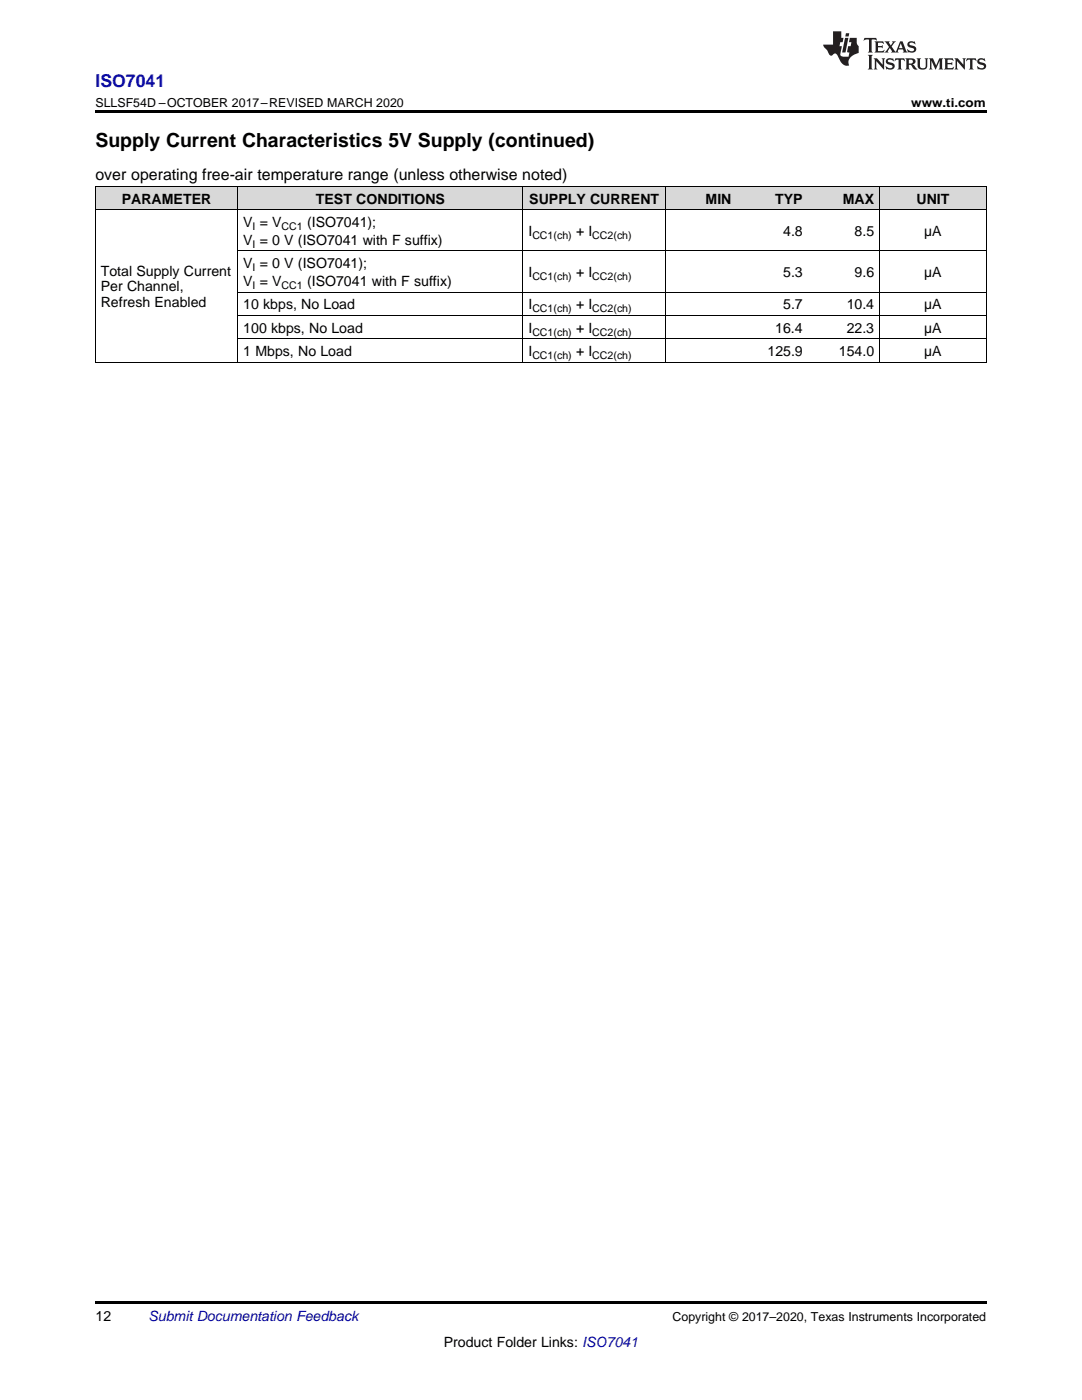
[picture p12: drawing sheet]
<svg xmlns="http://www.w3.org/2000/svg" width="216mm" height="279mm" viewBox="0 0 216 279" stroke-linecap="round" stroke-linejoin="round" font-family="sans-serif">
<g fill="#d8d8d8">
<path d="M19 37.3h28.5v4.6h-28.5z"/>
<path d="M47.5 37.3h56.9v4.6h-56.9z"/>
<path d="M104.4 37.3h28.4v4.6h-28.4z"/>
<path d="M132.8 37.3h14.2v4.6h-14.2z"/>
<path d="M147 37.3h14.3v4.6h-14.3z"/>
<path d="M161.3 37.3h14.2v4.6h-14.2z"/>
<path d="M175.5 37.3h21.3v4.6h-21.3z"/>
</g>
<path d="M19 22h177.8v.5h-177.8zM19 72.3h.2zM104.3 72.3h.1zM132.7 72.3h.1zM146.9 72.3h.1zM161.2 72.3h.1zM175.4 72.3h.1zM196.7 72.3h.1zM19 259.7h177.8v.5h-177.8z" fill="#000"/>
<path d="M19 37.2h177.8v35.1M19.1 37.2v35.1M47.4 37.2v35.1M104.3 37.2v35.1M132.8 37.2v35.1M175.5 37.2v35.1M19 41.9h177.8M47.5 58.3h149.3M47.5 50.1h149.3M19 72.3h177.8M47.5 67.6h149.3M47.5 63h149.3" fill="none" stroke="#000" stroke-width=".2"/>
<g fill="#231f20">
<path d="M172.5 7.6l-.1 .5 .4-.2h.6v.1v2.1l-.2 .4h.9l-.2-.4v-2.1l.1-.1h.5l.5 .2-.2-.5zM174.5 8.3l.2 .3v1.5l-.2 .4h1.8l.2-.6a1.04 1.04 0 0 1-1.3 .2v-.7h.6l.3 .2v-.6l-.3 .2h-.6v-.6l.8-.1 .4 .3-.2-.5zM176.5 8.3l.9 1.1-.9 1.1h.8l-.2-.2 .4-.7 .5 .7-.2 .2h1.5l-.2-.2 .2-.4h.9l.1 .4-.2 .2h1l-.3-.3-.7-1.9h-.5l-.9 2-.8-1 .9-1h-.8l.1 .3-.4 .5-.3-.6 .1-.2zM179.7 8.6l.4 1h-.7zM181.3 8.4a.63 .63 0 0 0-.2 .7 .63 .63 0 0 0 .6 .4l.6 .2 .1 .2a.75 .75 0 0 1-.7 .4 .75 .75 0 0 1-.6-.5l.1 .7 .1-.1a1.11 1.11 0 0 0 1.5-.6 1.13 1.13 0 0 0-1.2-.8l-.1-.4a1.04 1.04 0 0 1 1.2 .2l-.2-.5-.2 .1-.4-.2zM173.2 10.9l.2 .4v2.2l-.2 .4h1l-.3-.4v-2.2l.3-.4zM174.3 11.6l.3 .4v1.5l-.3 .4h.8l-.2-.4v-1.3l1.5 1.7v-1.9l.2-.4h-.7l.2 .4v.9l-1.1-1.3zM177 11.8a.62 .62 0 0 0-.2 .7 .62 .62 0 0 0 .6 .4l.6 .1 .1 .3a.76 .76 0 0 1-.7 .3 .76 .76 0 0 1-.7-.4l.2 .7 .1-.1a1.11 1.11 0 0 0 1.5-.6 1.13 1.13 0 0 0-1.2-.8l-.1-.4a1.04 1.04 0 0 1 1.2 .2l-.2-.6-.2 .1-.5-.1zM178.7 11.6l-.2 .6a.61 .61 0 0 1 .8-.3v1.6l-.2 .4h.9l-.2-.4v-1.6a.63 .63 0 0 1 .7 .3l-.1-.6zM180.6 11.6l.3 .4v1.5l-.3 .4h1l-.2-.2-.1-.8 .6 .2a.76 .76 0 0 0 1.2 .7l-1-1a.58 .58 0 0 0 .6-.5 .58 .58 0 0 0-.5-.6zM181.4 11.9h.1a.45 .45 0 0 1 .5 .1 .45 .45 0 0 1 .1 .5l-.8 .2zM182.9 11.6l.2 .2a2.17 2.17 0 0 0 .3 1.9 .99 .99 0 0 0 1.6-.6v-1.1l.2-.4h-.7l.2 .2a1.92 1.92 0 0 1-.2 1.8 .6 .6 0 0 1-.9-.5v-1.1l.2-.4zM185.4 11.6l.2 .4v1.5l-.2 .4h.7l-.2-.4v-1.4l.8 1.8 .8-1.8v1.4l-.2 .4h.9l-.2-.4v-1.5l.2-.4h-.8l-.6 1.5-.6-1.5zM188.4 11.6l.2 .4v1.5l-.2 .4h1.8l.1-.6a1.04 1.04 0 0 1-1.2 .1v-.6h.5l.4 .2v-.6l-.4 .2h-.5v-.7h.8l.3 .3-.1-.6zM190.5 11.6l.2 .4v1.5l-.2 .4h.7l-.2-.4v-1.3l1.5 1.7v-1.9l.2-.4h-.7l.2 .4v.9l-1.1-1.3zM192.9 11.6l-.1 .6a.61 .61 0 0 1 .7-.3l.1 1.6-.3 .4h1l-.3-.4 .1-1.6a.63 .63 0 0 1 .7 .3l-.1-.6zM195.2 11.8a.62 .62 0 0 0-.2 .7 .62 .62 0 0 0 .6 .4l.6 .1 .1 .3a.76 .76 0 0 1-.7 .3 .76 .76 0 0 1-.6-.4l.1 .7 .1-.1a1.11 1.11 0 0 0 1.6-.6 1.13 1.13 0 0 0-1.3-.8l-.1-.4a1.04 1.04 0 0 1 1.2 .2l-.1-.6-.2 .1-.5-.1z"/>
<path d="M166.2 6.3v2.6h-1.9v.4l.8 .9a.91 .91 0 0 0 1 .8 .56 .56 0 0 1 .5-.3 .56 .56 0 0 1 .5 .3l.4 .8a1.53 1.53 0 0 0 1.9 1.2 1.54 1.54 0 0 1 1-2.1l.9-.3v-1.4a1.52 1.52 0 0 1-.4-1.6h-1.3l-.2 .8h.5l-.2 .8h-.5l-.1 1v.2l.4 .1-.2 .8a1.93 1.93 0 0 1-1.6-.3l.3-1.8h-.5l.2-.8h.4l.2-.8h-.4v-1.3zM168.6 7.6l-.6 2.9h.7l.6-2.9zM168.8 6.6l-.1 .7h.6l.2-.7z"/>
</g>
<text font-size="3.9" x="19" y="29.3">Supply Current Characteristics 5V Supply (continued)</text>
<text font-size="3.5" fill="#00f" x="19" y="17.3">ISO7041</text>
<text font-size="3.2" x="19" y="36">over operating free-air temperature range (unless otherwise noted)</text>
<g font-size="2.8">
<text x="24.3" y="40.6">PARAMETER</text>
<text x="63" y="40.6">TEST CONDITIONS</text>
<text x="105.6" y="40.6">SUPPLY CURRENT</text>
<text x="140.8" y="40.6">MIN</text>
<text x="154.7" y="40.6">TYP</text>
<text x="168.2" y="40.6">MAX</text>
<text x="182.9" y="40.6">UNIT</text>
<text x="48.5" y="45.3">V = V</text>
<text x="61.3" y="45.3">(ISO7041);</text>
<text x="105.4" y="47.1">I</text>
<text x="114.9" y="47.1">+ I</text>
<text x="156.3" y="47.1">4.8</text>
<text x="170.5" y="47.1">8.5</text>
<text x="184.4" y="47.1">µA</text>
<text x="48.5" y="48.9">V = 0 V (ISO7041 with F suffix)</text>
<text x="48.5" y="53.5">V = 0 V (ISO7041);</text>
<text x="20.1" y="55">Total Supply Current</text>
<text x="20.1" y="58.2">Per Channel,</text>
<text x="48.5" y="57.1">V = V</text>
<text x="61.3" y="57.1">(ISO7041 with F suffix)</text>
<text x="105.4" y="55.3">I</text>
<text x="114.9" y="55.3">+ I</text>
<text x="156.3" y="55.3">5.3</text>
<text x="170.5" y="55.3">9.6</text>
<text x="184.4" y="55.3">µA</text>
<text x="20.1" y="61.3">Refresh Enabled</text>
<text x="48.5" y="61.7">10 kbps, No Load</text>
<text x="105.4" y="61.7">I</text>
<text x="114.9" y="61.7">+ I</text>
<text x="156.3" y="61.7">5.7</text>
<text x="168.9" y="61.7">10.4</text>
<text x="184.4" y="61.7">µA</text>
<text x="48.5" y="66.4">100 kbps, No Load</text>
<text x="48.5" y="71">1 Mbps, No Load</text>
<text x="105.4" y="66.4">I</text>
<text x="105.4" y="71">I</text>
<text x="114.9" y="66.4">+ I</text>
<text x="114.9" y="71">+ I</text>
<text x="153.1" y="71">125.9</text>
<text x="154.7" y="66.4">16.4</text>
<text x="167.4" y="71">154.0</text>
<text x="168.9" y="66.4">22.3</text>
<text x="184.4" y="66.4">µA</text>
<text x="184.4" y="71">µA</text>
<text x="19" y="263.6">12</text>
<text x="88.5" y="268.9">Product Folder Links: ISO7041</text>
</g>
<text font-size="2.8" fill="#0000c8" x="29.6" y="263.6">Submit Documentation Feedback</text>
<g font-size="2.5">
<text x="19" y="21.4">SLLSF54D –OCTOBER 2017–REVISED MARCH 2020</text>
<text x="181.8" y="21.4">www.ti.com</text>
<text x="134.2" y="263.6">Copyright © 2017–2020, Texas Instruments Incorporated</text>
</g>
<g font-size="2.1">
<text x="50.4" y="45.9">I</text>
<text x="56.2" y="45.9">CC1</text>
<text x="106.2" y="47.6">CC1(ch)</text>
<text x="118.2" y="47.6">CC2(ch)</text>
<text x="50.4" y="49.4">I</text>
<text x="50.4" y="54.1">I</text>
<text x="50.4" y="57.6">I</text>
<text x="56.2" y="57.6">CC1</text>
<text x="106.2" y="55.8">CC1(ch)</text>
<text x="118.2" y="55.8">CC2(ch)</text>
<text x="106.2" y="62.3">CC1(ch)</text>
<text x="118.2" y="62.3">CC2(ch)</text>
<text x="106.2" y="67">CC1(ch)</text>
<text x="106.2" y="71.6">CC1(ch)</text>
<text x="118.2" y="67">CC2(ch)</text>
<text x="118.2" y="71.6">CC2(ch)</text>
</g>
</svg>
